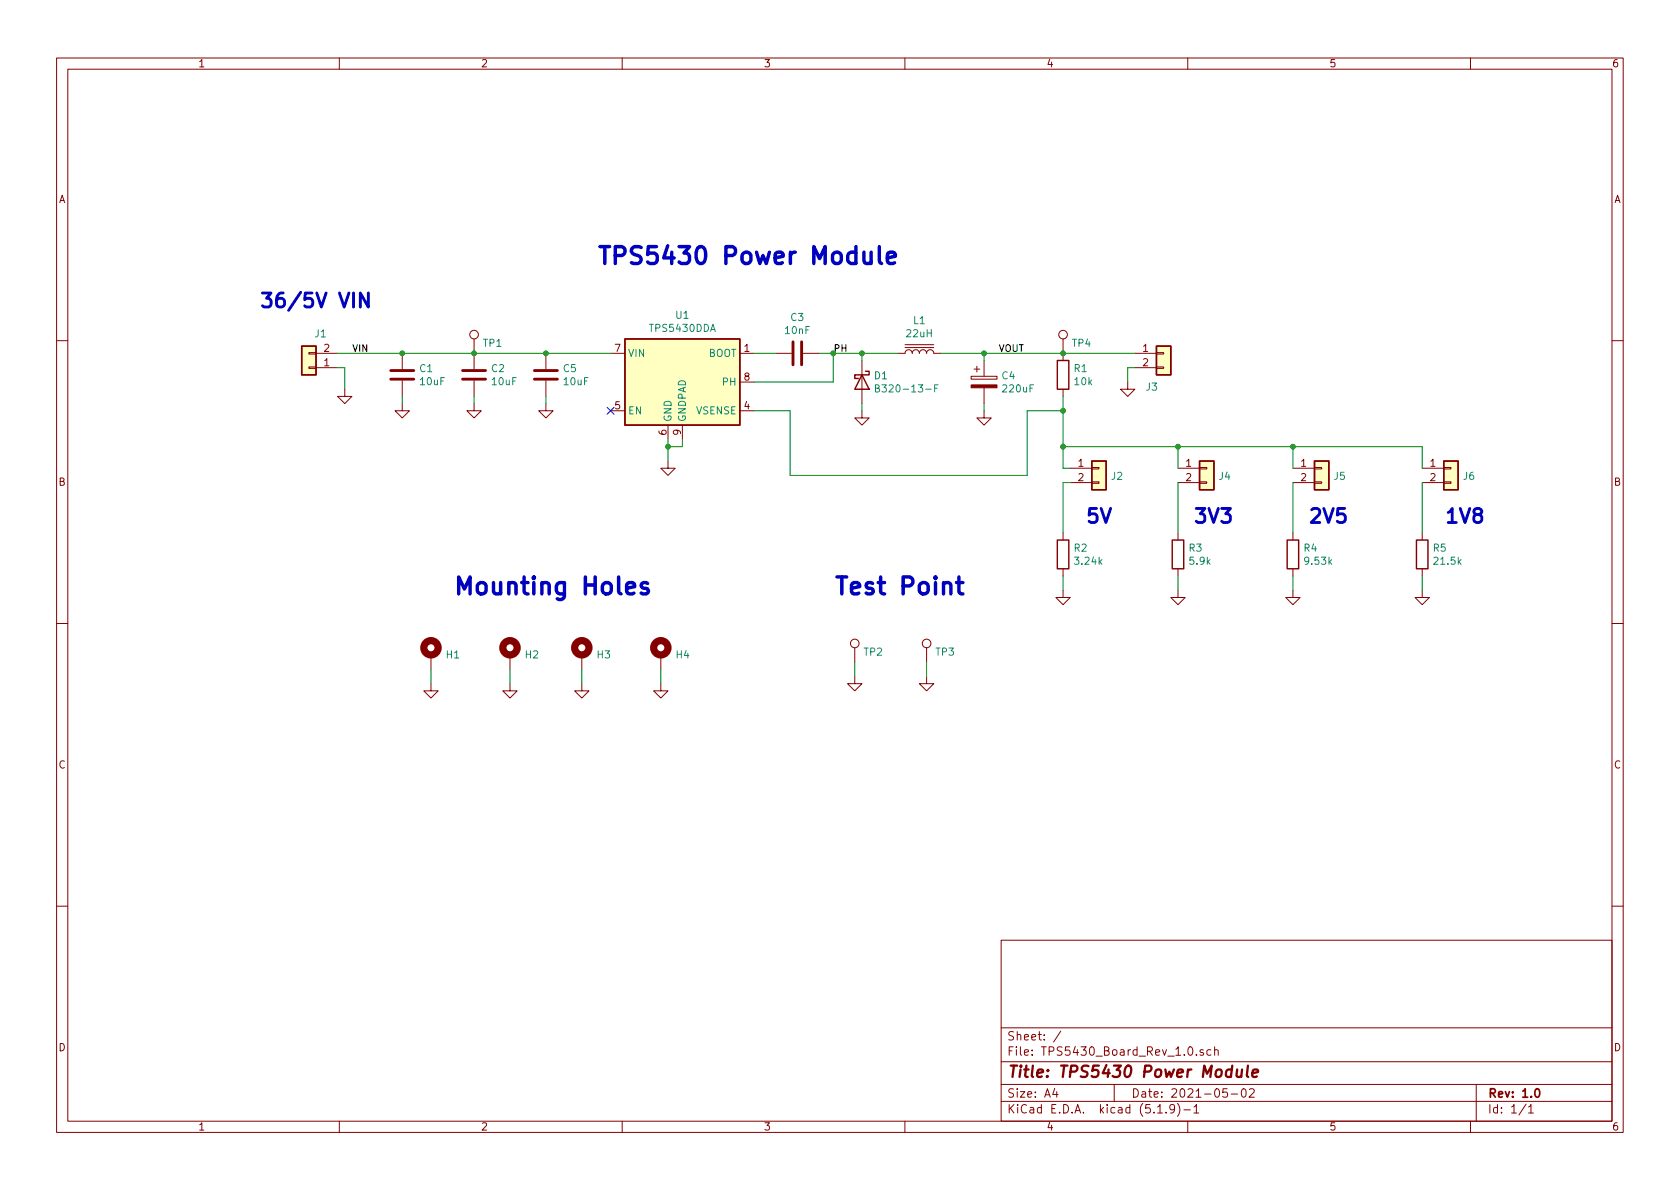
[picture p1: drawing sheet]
EESchema Schematic File Version 4
EELAYER 30 0
EELAYER END
$Descr A4 11693 8268
encoding utf-8
Sheet 1 1
Title "TPS5430 Power Module"
Date "2021-05-02"
Rev "1.0"
Comp ""
Comment1 ""
Comment2 ""
Comment3 ""
Comment4 ""
$EndDescr
Wire Wire Line
	5250 2450 5400 2450
Wire Wire Line
	5700 2450 5800 2450
Wire Wire Line
	6000 2450 6000 2500
Wire Wire Line
	5250 2650 5800 2650
Wire Wire Line
	5800 2650 5800 2450
Connection ~ 5800 2450
Wire Wire Line
	5800 2450 6000 2450
Wire Wire Line
	6000 2450 6250 2450
Connection ~ 6000 2450
Wire Wire Line
	6550 2450 6850 2450
Connection ~ 7400 2450
Wire Wire Line
	7400 2450 7900 2450
Wire Wire Line
	7400 2750 7400 2850
Wire Wire Line
	6850 2500 6850 2450
Connection ~ 6850 2450
Wire Wire Line
	6850 2450 7400 2450
$Comp
L power:GND #PWR08
U 1 1
P 4650 3200
F 0 "#PWR08" H 4650 2950 50  0001 C CNN
F 1 "GND" H 4655 3027 50  0001 C CNN
F 2 "" H 4650 3200 50  0001 C CNN
F 3 "" H 4650 3200 50  0001 C CNN
	1    4650 3200
	1    0    0    -1  
$EndComp
$Comp
L power:GND #PWR010
U 1 1
P 6000 2850
F 0 "#PWR010" H 6000 2600 50  0001 C CNN
F 1 "GND" H 6005 2677 50  0001 C CNN
F 2 "" H 6000 2850 50  0001 C CNN
F 3 "" H 6000 2850 50  0001 C CNN
	1    6000 2850
	1    0    0    -1  
$EndComp
$Comp
L power:GND #PWR012
U 1 1
P 6850 2850
F 0 "#PWR012" H 6850 2600 50  0001 C CNN
F 1 "GND" H 6855 2677 50  0001 C CNN
F 2 "" H 6850 2850 50  0001 C CNN
F 3 "" H 6850 2850 50  0001 C CNN
	1    6850 2850
	1    0    0    -1  
$EndComp
$Comp
L power:GND #PWR013
U 1 1
P 7400 4100
F 0 "#PWR013" H 7400 3850 50  0001 C CNN
F 1 "GND" H 7405 3927 50  0001 C CNN
F 2 "" H 7400 4100 50  0001 C CNN
F 3 "" H 7400 4100 50  0001 C CNN
	1    7400 4100
	1    0    0    -1  
$EndComp
$Comp
L power:GND #PWR014
U 1 1
P 7850 2650
F 0 "#PWR014" H 7850 2400 50  0001 C CNN
F 1 "GND" H 7855 2477 50  0001 C CNN
F 2 "" H 7850 2650 50  0001 C CNN
F 3 "" H 7850 2650 50  0001 C CNN
	1    7850 2650
	1    0    0    -1  
$EndComp
Wire Wire Line
	7900 2550 7850 2550
Wire Wire Line
	7850 2550 7850 2650
Wire Wire Line
	6850 2850 6850 2800
Wire Wire Line
	7400 4100 7400 4000
Wire Wire Line
	6000 2850 6000 2800
Wire Wire Line
	7400 2850 7150 2850
Wire Wire Line
	7150 2850 7150 3300
Wire Wire Line
	7150 3300 5500 3300
Wire Wire Line
	5500 3300 5500 2850
Wire Wire Line
	5500 2850 5250 2850
Wire Wire Line
	4650 3200 4650 3100
Wire Wire Line
	4650 3100 4750 3100
Wire Wire Line
	4750 3100 4750 3050
Wire Wire Line
	4650 3050 4650 3100
Connection ~ 4650 3100
$Comp
L power:GND #PWR015
U 1 1
P 8200 4100
F 0 "#PWR015" H 8200 3850 50  0001 C CNN
F 1 "GND" H 8205 3927 50  0001 C CNN
F 2 "" H 8200 4100 50  0001 C CNN
F 3 "" H 8200 4100 50  0001 C CNN
	1    8200 4100
	1    0    0    -1  
$EndComp
Wire Wire Line
	8200 4100 8200 4000
$Comp
L power:GND #PWR016
U 1 1
P 9000 4100
F 0 "#PWR016" H 9000 3850 50  0001 C CNN
F 1 "GND" H 9005 3927 50  0001 C CNN
F 2 "" H 9000 4100 50  0001 C CNN
F 3 "" H 9000 4100 50  0001 C CNN
	1    9000 4100
	1    0    0    -1  
$EndComp
Wire Wire Line
	9000 4100 9000 4000
$Comp
L power:GND #PWR017
U 1 1
P 9900 4100
F 0 "#PWR017" H 9900 3850 50  0001 C CNN
F 1 "GND" H 9905 3927 50  0001 C CNN
F 2 "" H 9900 4100 50  0001 C CNN
F 3 "" H 9900 4100 50  0001 C CNN
	1    9900 4100
	1    0    0    -1  
$EndComp
Wire Wire Line
	9900 4100 9900 4000
Wire Wire Line
	7400 3250 7450 3250
Connection ~ 7400 2850
Wire Wire Line
	9900 3100 9900 3250
Wire Wire Line
	9000 3250 9000 3100
Wire Wire Line
	8200 3250 8200 3100
Wire Wire Line
	7450 3350 7400 3350
Wire Wire Line
	7400 3350 7400 3700
Wire Wire Line
	8200 3350 8200 3700
Wire Wire Line
	9000 3350 9000 3700
Wire Wire Line
	9900 3350 9900 3700
Text Notes 4150 1850 0    118  ~ 24
TPS5430 Power Module\n
$Comp
L power:GND #PWR02
U 1 1
P 3000 4750
F 0 "#PWR02" H 3000 4500 50  0001 C CNN
F 1 "GND" H 3005 4577 50  0001 C CNN
F 2 "" H 3000 4750 50  0001 C CNN
F 3 "" H 3000 4750 50  0001 C CNN
	1    3000 4750
	1    0    0    -1  
$EndComp
Wire Wire Line
	3000 4750 3000 4650
$Comp
L power:GND #PWR04
U 1 1
P 3550 4750
F 0 "#PWR04" H 3550 4500 50  0001 C CNN
F 1 "GND" H 3555 4577 50  0001 C CNN
F 2 "" H 3550 4750 50  0001 C CNN
F 3 "" H 3550 4750 50  0001 C CNN
	1    3550 4750
	1    0    0    -1  
$EndComp
Wire Wire Line
	3550 4750 3550 4650
$Comp
L power:GND #PWR06
U 1 1
P 4050 4750
F 0 "#PWR06" H 4050 4500 50  0001 C CNN
F 1 "GND" H 4055 4577 50  0001 C CNN
F 2 "" H 4050 4750 50  0001 C CNN
F 3 "" H 4050 4750 50  0001 C CNN
	1    4050 4750
	1    0    0    -1  
$EndComp
Wire Wire Line
	4050 4750 4050 4650
$Comp
L power:GND #PWR07
U 1 1
P 4600 4750
F 0 "#PWR07" H 4600 4500 50  0001 C CNN
F 1 "GND" H 4605 4577 50  0001 C CNN
F 2 "" H 4600 4750 50  0001 C CNN
F 3 "" H 4600 4750 50  0001 C CNN
	1    4600 4750
	1    0    0    -1  
$EndComp
Wire Wire Line
	4600 4750 4600 4650
Text Notes 3150 4150 0    118  ~ 24
Mounting Holes
$Comp
L power:GND #PWR09
U 1 1
P 5950 4700
F 0 "#PWR09" H 5950 4450 50  0001 C CNN
F 1 "GND" H 5955 4527 50  0001 C CNN
F 2 "" H 5950 4700 50  0001 C CNN
F 3 "" H 5950 4700 50  0001 C CNN
	1    5950 4700
	1    0    0    -1  
$EndComp
Wire Wire Line
	5950 4700 5950 4600
$Comp
L power:GND #PWR011
U 1 1
P 6450 4700
F 0 "#PWR011" H 6450 4450 50  0001 C CNN
F 1 "GND" H 6455 4527 50  0001 C CNN
F 2 "" H 6450 4700 50  0001 C CNN
F 3 "" H 6450 4700 50  0001 C CNN
	1    6450 4700
	1    0    0    -1  
$EndComp
Text Notes 5800 4150 0    118  ~ 24
Test Point\n
Text Label 5800 2450 0    47   ~ 0
PH
Text Label 6950 2450 0    47   ~ 0
VOUT
Connection ~ 3300 2450
$Comp
L Device:C C3
U 1 1
P 5550 2450
F 0 "C3" V 5298 2450 50  0000 C CNN
F 1 "10nF" V 5389 2450 50  0000 C CNN
F 2 "Capacitor_SMD:C_0805_2012Metric_Pad1.18x1.45mm_HandSolder" H 5588 2300 50  0001 C CNN
F 3 "https://www.yageo.com/upload/media/product/productsearch/datasheet/mlcc/UPY-GPHC_X7R_6.3V-to-50V_18.pdf" H 5550 2450 50  0001 C CNN
F 4 "CAP CER 10000PF 50V X7R 0805" H 5550 2450 50  0001 C CNN "Description"
F 5 "Yageo" H 5550 2450 50  0001 C CNN "Manufacturer"
F 6 "CC0805KRX7R9BB103" H 5550 2450 50  0001 C CNN "Manufacturer Part Number"
F 7 "Digikey" H 5550 2450 50  0001 C CNN "Supplier"
F 8 "311-1136-1-ND" H 5550 2450 50  0001 C CNN "Supplier Part Number"
F 9 "0805" H 5550 2450 50  0001 C CNN "Package-Case"
F 10 "$0.10000" H 5550 2450 50  0001 C CNN "Price"
	1    5550 2450
	0    1    1    0   
$EndComp
$Comp
L Device:D_Schottky D1
U 1 1
P 6000 2650
F 0 "D1" V 5954 2730 50  0000 L CNN
F 1 "B320-13-F" V 6045 2730 50  0000 L CNN
F 2 "Diode_SMD:D_SMC_Handsoldering" H 6000 2650 50  0001 C CNN
F 3 "https://www.diodes.com/assets/Datasheets/ds30923.pdf" H 6000 2650 50  0001 C CNN
F 4 "DIODE SCHOTTKY 20V 3A SMC" H 6000 2650 50  0001 C CNN "Description"
F 5 "Diodes Incorporated" H 6000 2650 50  0001 C CNN "Manufacturer"
F 6 "B320-13-F" H 6000 2650 50  0001 C CNN "Manufacturer Part Number"
F 7 "Digikey" H 6000 2650 50  0001 C CNN "Supplier"
F 8 "B320-FDICT-ND" H 6000 2650 50  0001 C CNN "Supplier Part Number"
F 9 "SMC" H 6000 2650 50  0001 C CNN "Package-Case"
F 10 "$0.47000" H 6000 2650 50  0001 C CNN "Price"
	1    6000 2650
	0    1    1    0   
$EndComp
$Comp
L Device:L_Core_Iron L1
U 1 1
P 6400 2450
F 0 "L1" V 6625 2450 50  0000 C CNN
F 1 "22uH" V 6534 2450 50  0000 C CNN
F 2 "Inductor_SMD:L_Wuerth_WE-PD-Typ-LS_Handsoldering" H 6400 2450 50  0001 C CNN
F 3 "https://www.we-online.de/katalog/datasheet/7447709220.pdf" H 6400 2450 50  0001 C CNN
F 4 "FIXED IND 22UH 5.3A 28 MOHM SMD" H 6400 2450 50  0001 C CNN "Description"
F 5 "Würth Elektronik" H 6400 2450 50  0001 C CNN "Manufacturer"
F 6 "7447709220" H 6400 2450 50  0001 C CNN "Manufacturer Part Number"
F 7 "Digikey" H 6400 2450 50  0001 C CNN "Supplier"
F 8 "732-1243-1-ND" H 6400 2450 50  0001 C CNN "Supplier Part Number"
F 9 "SMD" H 6400 2450 50  0001 C CNN "Package-Case"
F 10 "$2.41000" H 6400 2450 50  0001 C CNN "Price"
	1    6400 2450
	0    -1   -1   0   
$EndComp
$Comp
L Device:CP C4
U 1 1
P 6850 2650
F 0 "C4" H 6968 2696 50  0000 L CNN
F 1 "220uF" H 6968 2605 50  0000 L CNN
F 2 "Capacitor_SMD:CP_Elec_6.3x5.9" H 6888 2500 50  0001 C CNN
F 3 "https://industrial.panasonic.com/cdbs/www-data/pdf/AAB8000/AAB8000C256.pdf" H 6850 2650 50  0001 C CNN
F 4 "CAP ALUM POLY 330UF 20% 6.3V SMD" H 6850 2650 50  0001 C CNN "Description"
F 5 "Panasonic Electronic Components" H 6850 2650 50  0001 C CNN "Manufacturer"
F 6 "6SVPC330M" H 6850 2650 50  0001 C CNN "Manufacturer Part Number"
F 7 "Digikey" H 6850 2650 50  0001 C CNN "Supplier"
F 8 "P16611CT-ND" H 6850 2650 50  0001 C CNN "Supplier Part Number"
F 9 "SMD" H 6850 2650 50  0001 C CNN "Package-Case"
F 10 "$1.04000" H 6850 2650 50  0001 C CNN "Price"
	1    6850 2650
	1    0    0    -1  
$EndComp
$Comp
L Device:R R1
U 1 1
P 7400 2600
F 0 "R1" H 7470 2646 50  0000 L CNN
F 1 "10k" H 7470 2555 50  0000 L CNN
F 2 "Resistor_SMD:R_0805_2012Metric_Pad1.20x1.40mm_HandSolder" V 7330 2600 50  0001 C CNN
F 3 "https://industrial.panasonic.com/cdbs/www-data/pdf/RDA0000/AOA0000C304.pdf" H 7400 2600 50  0001 C CNN
F 4 "RES SMD 10K OHM 1% 1/8W 0805" H 7400 2600 50  0001 C CNN "Description"
F 5 "Panasonic Electronic Components" H 7400 2600 50  0001 C CNN "Manufacturer"
F 6 "ERJ-6ENF1002V" H 7400 2600 50  0001 C CNN "Manufacturer Part Number"
F 7 "Digikey" H 7400 2600 50  0001 C CNN "Supplier"
F 8 "P10.0KCCT-ND" H 7400 2600 50  0001 C CNN "Supplier Part Number"
F 9 "0805" H 7400 2600 50  0001 C CNN "Package-Case"
F 10 "$0.10000" H 7400 2600 50  0001 C CNN "Price"
	1    7400 2600
	1    0    0    -1  
$EndComp
$Comp
L Device:R R2
U 1 1
P 7400 3850
F 0 "R2" H 7470 3896 50  0000 L CNN
F 1 "3.24k" H 7470 3805 50  0000 L CNN
F 2 "Resistor_SMD:R_0805_2012Metric_Pad1.20x1.40mm_HandSolder" V 7330 3850 50  0001 C CNN
F 3 "https://industrial.panasonic.com/cdbs/www-data/pdf/RDA0000/AOA0000C304.pdf" H 7400 3850 50  0001 C CNN
F 4 "RES SMD 3.24K OHM 1% 1/8W 0805" H 7400 3850 50  0001 C CNN "Description"
F 5 "Panasonic Electronic Components" H 7400 3850 50  0001 C CNN "Manufacturer"
F 6 "ERJ-6ENF3241V" H 7400 3850 50  0001 C CNN "Manufacturer Part Number"
F 7 "Digikey" H 7400 3850 50  0001 C CNN "Supplier"
F 8 "P3.24KCCT-ND" H 7400 3850 50  0001 C CNN "Supplier Part Number"
F 9 "0805" H 7400 3850 50  0001 C CNN "Package-Case"
F 10 "$0.10000" H 7400 3850 50  0001 C CNN "Price"
	1    7400 3850
	1    0    0    -1  
$EndComp
$Comp
L Device:R R3
U 1 1
P 8200 3850
F 0 "R3" H 8270 3896 50  0000 L CNN
F 1 "5.9k" H 8270 3805 50  0000 L CNN
F 2 "Resistor_SMD:R_0805_2012Metric_Pad1.20x1.40mm_HandSolder" V 8130 3850 50  0001 C CNN
F 3 "https://industrial.panasonic.com/cdbs/www-data/pdf/RDA0000/AOA0000C304.pdf" H 8200 3850 50  0001 C CNN
F 4 "RES SMD 5.9K OHM 1% 1/8W 0805" H 8200 3850 50  0001 C CNN "Description"
F 5 "Panasonic Electronic Components" H 8200 3850 50  0001 C CNN "Manufacturer"
F 6 "ERJ-6ENF5901V" H 8200 3850 50  0001 C CNN "Manufacturer Part Number"
F 7 "Digikey" H 8200 3850 50  0001 C CNN "Supplier"
F 8 "P5.90KCCT-ND" H 8200 3850 50  0001 C CNN "Supplier Part Number"
F 9 "0805" H 8200 3850 50  0001 C CNN "Package-Case"
F 10 "$0.10000" H 8200 3850 50  0001 C CNN "Price"
	1    8200 3850
	1    0    0    -1  
$EndComp
$Comp
L Device:R R4
U 1 1
P 9000 3850
F 0 "R4" H 9070 3896 50  0000 L CNN
F 1 "9.53k" H 9070 3805 50  0000 L CNN
F 2 "Resistor_SMD:R_0805_2012Metric_Pad1.20x1.40mm_HandSolder" V 8930 3850 50  0001 C CNN
F 3 "https://industrial.panasonic.com/cdbs/www-data/pdf/RDA0000/AOA0000C304.pdf" H 9000 3850 50  0001 C CNN
F 4 "RES SMD 9.53K OHM 1% 1/8W 0805" H 9000 3850 50  0001 C CNN "Description"
F 5 "Panasonic Electronic Components" H 9000 3850 50  0001 C CNN "Manufacturer"
F 6 "ERJ-6ENF9531V" H 9000 3850 50  0001 C CNN "Manufacturer Part Number"
F 7 "Digikey" H 9000 3850 50  0001 C CNN "Supplier"
F 8 "P9.53KCCT-ND" H 9000 3850 50  0001 C CNN "Supplier Part Number"
F 9 "0805" H 9000 3850 50  0001 C CNN "Package-Case"
F 10 "$0.10000" H 9000 3850 50  0001 C CNN "Price"
	1    9000 3850
	1    0    0    -1  
$EndComp
$Comp
L Device:R R5
U 1 1
P 9900 3850
F 0 "R5" H 9970 3896 50  0000 L CNN
F 1 "21.5k" H 9970 3805 50  0000 L CNN
F 2 "Resistor_SMD:R_0805_2012Metric_Pad1.20x1.40mm_HandSolder" V 9830 3850 50  0001 C CNN
F 3 "https://industrial.panasonic.com/cdbs/www-data/pdf/RDA0000/AOA0000C304.pdf" H 9900 3850 50  0001 C CNN
F 4 "RES SMD 21.5K OHM 1% 1/8W 0805" H 9900 3850 50  0001 C CNN "Description"
F 5 "Panasonic Electronic Components" H 9900 3850 50  0001 C CNN "Manufacturer"
F 6 "ERJ-6ENF2152V" H 9900 3850 50  0001 C CNN "Manufacturer Part Number"
F 7 "Digikey" H 9900 3850 50  0001 C CNN "Supplier"
F 8 "P21.5KCCT-ND" H 9900 3850 50  0001 C CNN "Supplier Part Number"
F 9 "0805" H 9900 3850 50  0001 C CNN "Package-Case"
F 10 "$0.10000" H 9900 3850 50  0001 C CNN "Price"
	1    9900 3850
	1    0    0    -1  
$EndComp
$Comp
L Connector_Generic:Conn_01x02 J2
U 1 1
P 7650 3250
F 0 "J2" H 7730 3196 50  0000 L CNN
F 1 "Conn_01x02" H 7568 3016 50  0001 C CNN
F 2 "Connector_PinHeader_2.54mm:PinHeader_1x02_P2.54mm_Vertical" H 7650 3250 50  0001 C CNN
F 3 "https://cdn.amphenol-icc.com/media/wysiwyg/files/drawing/77311.pdf?__cf_chl_jschl_tk__=78e142599a1a1d0acacccf8d3956d35359e868f6-1618751918-0-ASFMd-OaNVa9A01Am9e4qA5cdH37pTuHlZ8HwGKneeA1rypIKfGnsWvyE2CouQVO14kTznITrkW3VKMe3dJ9vfTmadbXfs_HLNmpn2uWMwmE1ZoCn6GSFyybiXkKu1HlR1_qRqqD9OJc8WUtfFA6GpKyo8AvijZzqTkx6N3i3lTxGntXMA1I-LARbdaHKil289mYXm63_XgdV5ONdzpHQBxqAm20wWE1wcd75s86fhK3XDZARt1KMzt9zoYAtPuk1J0Sfu-YScIayf9pEEVH_mBm9oOpYMt2yqI8ES4eN-uHXmot41b6R2HXg4q4MHTzgSdm49o3vuwVXBsKIujl632abgLBgMYfV1iXKnYCMKzNC7SXIlcHgRnom23hELjevYEu8pUgMsOM8f_kcTGKYRxRFLG34eLX-louaeTZAHaViQfmoPYvUDO6QA7XMX1nVUp_tIPMioaDKc-xvaDLpvg-OIQbNg9fcMb383q4kRf3" H 7650 3250 50  0001 C CNN
F 4 "CONN HEADER VERT 2POS 2.54MM" H 7650 3250 50  0001 C CNN "Description"
F 5 "Amphenol ICC (FCI)" H 7650 3250 50  0001 C CNN "Manufacturer"
F 6 "77311-818-02LF" H 7650 3250 50  0001 C CNN "Manufacturer Part Number"
F 7 "Digikey" H 7650 3250 50  0001 C CNN "Supplier"
F 8 "609-4938-ND" H 7650 3250 50  0001 C CNN "Supplier Part Number"
F 9 "THT" H 7650 3250 50  0001 C CNN "Package-Case"
F 10 "$0.19000" H 7650 3250 50  0001 C CNN "Price"
	1    7650 3250
	1    0    0    -1  
$EndComp
$Comp
L Mechanical:MountingHole_Pad H1
U 1 1
P 3000 4550
F 0 "H1" H 3100 4553 50  0000 L CNN
F 1 "MountingHole_Pad" H 3100 4508 50  0001 L CNN
F 2 "MountingHole:MountingHole_3.2mm_M3_Pad_Via" H 3000 4550 50  0001 C CNN
F 3 "~" H 3000 4550 50  0001 C CNN
	1    3000 4550
	1    0    0    -1  
$EndComp
$Comp
L Mechanical:MountingHole_Pad H2
U 1 1
P 3550 4550
F 0 "H2" H 3650 4553 50  0000 L CNN
F 1 "MountingHole_Pad" H 3650 4508 50  0001 L CNN
F 2 "MountingHole:MountingHole_3.2mm_M3_Pad_Via" H 3550 4550 50  0001 C CNN
F 3 "~" H 3550 4550 50  0001 C CNN
	1    3550 4550
	1    0    0    -1  
$EndComp
$Comp
L Mechanical:MountingHole_Pad H3
U 1 1
P 4050 4550
F 0 "H3" H 4150 4553 50  0000 L CNN
F 1 "MountingHole_Pad" H 4150 4508 50  0001 L CNN
F 2 "MountingHole:MountingHole_3.2mm_M3_Pad_Via" H 4050 4550 50  0001 C CNN
F 3 "~" H 4050 4550 50  0001 C CNN
	1    4050 4550
	1    0    0    -1  
$EndComp
$Comp
L Mechanical:MountingHole_Pad H4
U 1 1
P 4600 4550
F 0 "H4" H 4700 4553 50  0000 L CNN
F 1 "MountingHole_Pad" H 4700 4508 50  0001 L CNN
F 2 "MountingHole:MountingHole_3.2mm_M3_Pad_Via" H 4600 4550 50  0001 C CNN
F 3 "~" H 4600 4550 50  0001 C CNN
	1    4600 4550
	1    0    0    -1  
$EndComp
$Comp
L Connector:TestPoint TP2
U 1 1
P 5950 4600
F 0 "TP2" H 6008 4672 50  0000 L CNN
F 1 "TestPoint" H 6008 4627 50  0001 L CNN
F 2 "TestPoint:TestPoint_THTPad_2.5x2.5mm_Drill1.2mm" H 6150 4600 50  0001 C CNN
F 3 "https://www.keyelco.com/userAssets/file/M65p56.pdf" H 6150 4600 50  0001 C CNN
F 4 "PC TEST POINT MINIATURE BLACK" H 5950 4600 50  0001 C CNN "Description"
F 5 "Keystone Electronics" H 5950 4600 50  0001 C CNN "Manufacturer"
F 6 "5001" H 5950 4600 50  0001 C CNN "Manufacturer Part Number"
F 7 "Digikey" H 5950 4600 50  0001 C CNN "Supplier"
F 8 "36-5001-ND" H 5950 4600 50  0001 C CNN "Supplier Part Number"
F 9 "THT" H 5950 4600 50  0001 C CNN "Package-Case"
F 10 "$0.42000" H 5950 4600 50  0001 C CNN "Price"
	1    5950 4600
	1    0    0    -1  
$EndComp
Text Label 2450 2450 0    47   ~ 0
VIN
Wire Wire Line
	2400 2700 2400 2550
Wire Wire Line
	2350 2450 2800 2450
$Comp
L power:GND #PWR01
U 1 1
P 2400 2700
F 0 "#PWR01" H 2400 2450 50  0001 C CNN
F 1 "GND" H 2405 2527 50  0001 C CNN
F 2 "" H 2400 2700 50  0001 C CNN
F 3 "" H 2400 2700 50  0001 C CNN
	1    2400 2700
	1    0    0    -1  
$EndComp
Wire Wire Line
	2400 2550 2350 2550
$Comp
L Connector_Generic:Conn_01x02 J1
U 1 1
P 2150 2550
F 0 "J1" H 2068 2317 50  0000 C CNN
F 1 "Conn_01x02" H 2068 2316 50  0001 C CNN
F 2 "TerminalBlock_Phoenix:TerminalBlock_Phoenix_MPT-0,5-2-2.54_1x02_P2.54mm_Horizontal" H 2150 2550 50  0001 C CNN
F 3 "www.on-shore.com/wp-content/uploads/OSTVNXXA150.pdf" H 2150 2550 50  0001 C CNN
F 4 "TERM BLK 2P SIDE ENT 2.54MM PCB" H 2150 2550 50  0001 C CNN "Description"
F 5 "On Shore Technology Inc." H 2150 2550 50  0001 C CNN "Manufacturer"
F 6 "OSTVN02A150" H 2150 2550 50  0001 C CNN "Manufacturer Part Number"
F 7 "Digikey" H 2150 2550 50  0001 C CNN "Supplier"
F 8 "ED10561-ND" H 2150 2550 50  0001 C CNN "Supplier Part Number"
F 9 "THT" H 2150 2550 50  0001 C CNN "Package-Case"
F 10 "$0.92000" H 2150 2550 50  0001 C CNN "Price"
	1    2150 2550
	-1   0    0    1   
$EndComp
$Comp
L power:GND #PWR03
U 1 1
P 2800 2800
F 0 "#PWR03" H 2800 2550 50  0001 C CNN
F 1 "GND" H 2805 2627 50  0001 C CNN
F 2 "" H 2800 2800 50  0001 C CNN
F 3 "" H 2800 2800 50  0001 C CNN
	1    2800 2800
	1    0    0    -1  
$EndComp
Wire Wire Line
	2800 2800 2800 2750
Wire Wire Line
	3300 2450 2800 2450
Connection ~ 2800 2450
$Comp
L Device:C C1
U 1 1
P 2800 2600
F 0 "C1" H 2915 2646 50  0000 L CNN
F 1 "10uF" H 2915 2555 50  0000 L CNN
F 2 "Capacitor_SMD:C_1210_3225Metric_Pad1.33x2.70mm_HandSolder" H 2838 2450 50  0001 C CNN
F 3 "https://product.tdk.com/en/system/files?file=dam/doc/product/capacitor/ceramic/mlcc/catalog/mlcc_commercial_general_en.pdf" H 2800 2600 50  0001 C CNN
F 4 "CAP CER 10UF 50V X7R 1210" H 2800 2600 50  0001 C CNN "Description"
F 5 "TDK Corporation" H 2800 2600 50  0001 C CNN "Manufacturer"
F 6 "C3225X7R1H106M250AC" H 2800 2600 50  0001 C CNN "Manufacturer Part Number"
F 7 "Digikey" H 2800 2600 50  0001 C CNN "Supplier"
F 8 "445-14933-1-ND" H 2800 2600 50  0001 C CNN "Supplier Part Number"
F 9 "1210" H 2800 2600 50  0001 C CNN "Package-Case"
F 10 "$0.98000" H 2800 2600 50  0001 C CNN "Price"
	1    2800 2600
	1    0    0    -1  
$EndComp
$Comp
L power:GND #PWR05
U 1 1
P 3300 2800
F 0 "#PWR05" H 3300 2550 50  0001 C CNN
F 1 "GND" H 3305 2627 50  0001 C CNN
F 2 "" H 3300 2800 50  0001 C CNN
F 3 "" H 3300 2800 50  0001 C CNN
	1    3300 2800
	1    0    0    -1  
$EndComp
Wire Wire Line
	3300 2800 3300 2750
$Comp
L Device:C C2
U 1 1
P 3300 2600
F 0 "C2" H 3415 2646 50  0000 L CNN
F 1 "10uF" H 3415 2555 50  0000 L CNN
F 2 "Capacitor_SMD:C_1210_3225Metric_Pad1.33x2.70mm_HandSolder" H 3338 2450 50  0001 C CNN
F 3 "https://product.tdk.com/en/system/files?file=dam/doc/product/capacitor/ceramic/mlcc/catalog/mlcc_commercial_general_en.pdf" H 3300 2600 50  0001 C CNN
F 4 "CAP CER 10UF 50V X7R 1210" H 3300 2600 50  0001 C CNN "Description"
F 5 "TDK Corporation" H 3300 2600 50  0001 C CNN "Manufacturer"
F 6 "C3225X7R1H106M250AC" H 3300 2600 50  0001 C CNN "Manufacturer Part Number"
F 7 "Digikey" H 3300 2600 50  0001 C CNN "Supplier"
F 8 "445-14933-1-ND" H 3300 2600 50  0001 C CNN "Supplier Part Number"
F 9 "1210" H 3300 2600 50  0001 C CNN "Package-Case"
F 10 "$0.98000" H 3300 2600 50  0001 C CNN "Price"
	1    3300 2600
	1    0    0    -1  
$EndComp
$Comp
L power:GND #PWR018
U 1 1
P 3800 2800
F 0 "#PWR018" H 3800 2550 50  0001 C CNN
F 1 "GND" H 3805 2627 50  0001 C CNN
F 2 "" H 3800 2800 50  0001 C CNN
F 3 "" H 3800 2800 50  0001 C CNN
	1    3800 2800
	1    0    0    -1  
$EndComp
Wire Wire Line
	3800 2800 3800 2750
$Comp
L Device:C C5
U 1 1
P 3800 2600
F 0 "C5" H 3915 2646 50  0000 L CNN
F 1 "10uF" H 3915 2555 50  0000 L CNN
F 2 "Capacitor_SMD:C_1210_3225Metric_Pad1.33x2.70mm_HandSolder" H 3838 2450 50  0001 C CNN
F 3 "https://product.tdk.com/en/system/files?file=dam/doc/product/capacitor/ceramic/mlcc/catalog/mlcc_commercial_general_en.pdf" H 3800 2600 50  0001 C CNN
F 4 "CAP CER 10UF 50V X7R 1210" H 3800 2600 50  0001 C CNN "Description"
F 5 "TDK Corporation" H 3800 2600 50  0001 C CNN "Manufacturer"
F 6 "C3225X7R1H106M250AC" H 3800 2600 50  0001 C CNN "Manufacturer Part Number"
F 7 "Digikey" H 3800 2600 50  0001 C CNN "Supplier"
F 8 "445-14933-1-ND" H 3800 2600 50  0001 C CNN "Supplier Part Number"
F 9 "1210" H 3800 2600 50  0001 C CNN "Package-Case"
F 10 "$0.98000" H 3800 2600 50  0001 C CNN "Price"
	1    3800 2600
	1    0    0    -1  
$EndComp
$Comp
L Regulator_Switching:TPS5430DDA U1
U 1 1
P 4750 2650
F 0 "U1" H 4750 3117 50  0000 C CNN
F 1 "TPS5430DDA" H 4750 3026 50  0000 C CNN
F 2 "Package_SO:TI_SO-PowerPAD-8_ThermalVias" H 4800 2300 50  0001 L CIN
F 3 "http://www.ti.com/lit/ds/symlink/tps5430.pdf" H 4750 2650 50  0001 C CNN
F 4 "IC REG BUCK ADJUSTABLE 3A 8SOPWR" H 4750 2650 50  0001 C CNN "Description"
F 5 "Texas Instruments" H 4750 2650 50  0001 C CNN "Manufacturer"
F 6 "TPS5430DDAR" H 4750 2650 50  0001 C CNN "Manufacturer Part Number"
F 7 "Digikey" H 4750 2650 50  0001 C CNN "Supplier"
F 8 "296-26988-1-ND" H 4750 2650 50  0001 C CNN "Supplier Part Number"
F 9 "8SOPWR" H 4750 2650 50  0001 C CNN "Package-Case"
F 10 "$4.08000" H 4750 2650 50  0001 C CNN "Price"
	1    4750 2650
	1    0    0    -1  
$EndComp
$Comp
L Connector_Generic:Conn_01x02 J6
U 1 1
P 10100 3250
F 0 "J6" H 10180 3196 50  0000 L CNN
F 1 "Conn_01x02" H 10018 3016 50  0001 C CNN
F 2 "Connector_PinHeader_2.54mm:PinHeader_1x02_P2.54mm_Vertical" H 10100 3250 50  0001 C CNN
F 3 "https://cdn.amphenol-icc.com/media/wysiwyg/files/drawing/77311.pdf?__cf_chl_jschl_tk__=78e142599a1a1d0acacccf8d3956d35359e868f6-1618751918-0-ASFMd-OaNVa9A01Am9e4qA5cdH37pTuHlZ8HwGKneeA1rypIKfGnsWvyE2CouQVO14kTznITrkW3VKMe3dJ9vfTmadbXfs_HLNmpn2uWMwmE1ZoCn6GSFyybiXkKu1HlR1_qRqqD9OJc8WUtfFA6GpKyo8AvijZzqTkx6N3i3lTxGntXMA1I-LARbdaHKil289mYXm63_XgdV5ONdzpHQBxqAm20wWE1wcd75s86fhK3XDZARt1KMzt9zoYAtPuk1J0Sfu-YScIayf9pEEVH_mBm9oOpYMt2yqI8ES4eN-uHXmot41b6R2HXg4q4MHTzgSdm49o3vuwVXBsKIujl632abgLBgMYfV1iXKnYCMKzNC7SXIlcHgRnom23hELjevYEu8pUgMsOM8f_kcTGKYRxRFLG34eLX-louaeTZAHaViQfmoPYvUDO6QA7XMX1nVUp_tIPMioaDKc-xvaDLpvg-OIQbNg9fcMb383q4kRf3" H 10100 3250 50  0001 C CNN
F 4 "CONN HEADER VERT 2POS 2.54MM" H 10100 3250 50  0001 C CNN "Description"
F 5 "Amphenol ICC (FCI)" H 10100 3250 50  0001 C CNN "Manufacturer"
F 6 "77311-818-02LF" H 10100 3250 50  0001 C CNN "Manufacturer Part Number"
F 7 "Digikey" H 10100 3250 50  0001 C CNN "Supplier"
F 8 "609-4938-ND" H 10100 3250 50  0001 C CNN "Supplier Part Number"
F 9 "THT" H 10100 3250 50  0001 C CNN "Package-Case"
F 10 "$0.19000" H 10100 3250 50  0001 C CNN "Price"
	1    10100 3250
	1    0    0    -1  
$EndComp
$Comp
L Connector_Generic:Conn_01x02 J4
U 1 1
P 8400 3250
F 0 "J4" H 8480 3196 50  0000 L CNN
F 1 "Conn_01x02" H 8318 3016 50  0001 C CNN
F 2 "Connector_PinHeader_2.54mm:PinHeader_1x02_P2.54mm_Vertical" H 8400 3250 50  0001 C CNN
F 3 "https://cdn.amphenol-icc.com/media/wysiwyg/files/drawing/77311.pdf?__cf_chl_jschl_tk__=78e142599a1a1d0acacccf8d3956d35359e868f6-1618751918-0-ASFMd-OaNVa9A01Am9e4qA5cdH37pTuHlZ8HwGKneeA1rypIKfGnsWvyE2CouQVO14kTznITrkW3VKMe3dJ9vfTmadbXfs_HLNmpn2uWMwmE1ZoCn6GSFyybiXkKu1HlR1_qRqqD9OJc8WUtfFA6GpKyo8AvijZzqTkx6N3i3lTxGntXMA1I-LARbdaHKil289mYXm63_XgdV5ONdzpHQBxqAm20wWE1wcd75s86fhK3XDZARt1KMzt9zoYAtPuk1J0Sfu-YScIayf9pEEVH_mBm9oOpYMt2yqI8ES4eN-uHXmot41b6R2HXg4q4MHTzgSdm49o3vuwVXBsKIujl632abgLBgMYfV1iXKnYCMKzNC7SXIlcHgRnom23hELjevYEu8pUgMsOM8f_kcTGKYRxRFLG34eLX-louaeTZAHaViQfmoPYvUDO6QA7XMX1nVUp_tIPMioaDKc-xvaDLpvg-OIQbNg9fcMb383q4kRf3" H 8400 3250 50  0001 C CNN
F 4 "CONN HEADER VERT 2POS 2.54MM" H 8400 3250 50  0001 C CNN "Description"
F 5 "Amphenol ICC (FCI)" H 8400 3250 50  0001 C CNN "Manufacturer"
F 6 "77311-818-02LF" H 8400 3250 50  0001 C CNN "Manufacturer Part Number"
F 7 "Digikey" H 8400 3250 50  0001 C CNN "Supplier"
F 8 "609-4938-ND" H 8400 3250 50  0001 C CNN "Supplier Part Number"
F 9 "THT" H 8400 3250 50  0001 C CNN "Package-Case"
F 10 "$0.19000" H 8400 3250 50  0001 C CNN "Price"
	1    8400 3250
	1    0    0    -1  
$EndComp
$Comp
L Connector_Generic:Conn_01x02 J5
U 1 1
P 9200 3250
F 0 "J5" H 9280 3196 50  0000 L CNN
F 1 "Conn_01x02" H 9118 3016 50  0001 C CNN
F 2 "Connector_PinHeader_2.54mm:PinHeader_1x02_P2.54mm_Vertical" H 9200 3250 50  0001 C CNN
F 3 "https://cdn.amphenol-icc.com/media/wysiwyg/files/drawing/77311.pdf?__cf_chl_jschl_tk__=78e142599a1a1d0acacccf8d3956d35359e868f6-1618751918-0-ASFMd-OaNVa9A01Am9e4qA5cdH37pTuHlZ8HwGKneeA1rypIKfGnsWvyE2CouQVO14kTznITrkW3VKMe3dJ9vfTmadbXfs_HLNmpn2uWMwmE1ZoCn6GSFyybiXkKu1HlR1_qRqqD9OJc8WUtfFA6GpKyo8AvijZzqTkx6N3i3lTxGntXMA1I-LARbdaHKil289mYXm63_XgdV5ONdzpHQBxqAm20wWE1wcd75s86fhK3XDZARt1KMzt9zoYAtPuk1J0Sfu-YScIayf9pEEVH_mBm9oOpYMt2yqI8ES4eN-uHXmot41b6R2HXg4q4MHTzgSdm49o3vuwVXBsKIujl632abgLBgMYfV1iXKnYCMKzNC7SXIlcHgRnom23hELjevYEu8pUgMsOM8f_kcTGKYRxRFLG34eLX-louaeTZAHaViQfmoPYvUDO6QA7XMX1nVUp_tIPMioaDKc-xvaDLpvg-OIQbNg9fcMb383q4kRf3" H 9200 3250 50  0001 C CNN
F 4 "CONN HEADER VERT 2POS 2.54MM" H 9200 3250 50  0001 C CNN "Description"
F 5 "Amphenol ICC (FCI)" H 9200 3250 50  0001 C CNN "Manufacturer"
F 6 "77311-818-02LF" H 9200 3250 50  0001 C CNN "Manufacturer Part Number"
F 7 "Digikey" H 9200 3250 50  0001 C CNN "Supplier"
F 8 "609-4938-ND" H 9200 3250 50  0001 C CNN "Supplier Part Number"
F 9 "THT" H 9200 3250 50  0001 C CNN "Package-Case"
F 10 "$0.19000" H 9200 3250 50  0001 C CNN "Price"
	1    9200 3250
	1    0    0    -1  
$EndComp
$Comp
L Connector_Generic:Conn_01x02 J3
U 1 1
P 8100 2450
F 0 "J3" H 8018 2217 50  0000 C CNN
F 1 "Conn_01x02" H 8018 2216 50  0001 C CNN
F 2 "TerminalBlock_Phoenix:TerminalBlock_Phoenix_MPT-0,5-2-2.54_1x02_P2.54mm_Horizontal" H 8100 2450 50  0001 C CNN
F 3 "www.on-shore.com/wp-content/uploads/OSTVNXXA150.pdf" H 8100 2450 50  0001 C CNN
F 4 "TERM BLK 2P SIDE ENT 2.54MM PCB" H 8100 2450 50  0001 C CNN "Description"
F 5 "On Shore Technology Inc." H 8100 2450 50  0001 C CNN "Manufacturer"
F 6 "OSTVN02A150" H 8100 2450 50  0001 C CNN "Manufacturer Part Number"
F 7 "Digikey" H 8100 2450 50  0001 C CNN "Supplier"
F 8 "ED10561-ND" H 8100 2450 50  0001 C CNN "Supplier Part Number"
F 9 "THT" H 8100 2450 50  0001 C CNN "Package-Case"
F 10 "$0.92000" H 8100 2450 50  0001 C CNN "Price"
	1    8100 2450
	1    0    0    -1  
$EndComp
Wire Wire Line
	6450 4700 6450 4600
$Comp
L Connector:TestPoint TP3
U 1 1
P 6450 4600
F 0 "TP3" H 6508 4672 50  0000 L CNN
F 1 "TestPoint" H 6508 4627 50  0001 L CNN
F 2 "TestPoint:TestPoint_THTPad_2.5x2.5mm_Drill1.2mm" H 6650 4600 50  0001 C CNN
F 3 "https://www.keyelco.com/userAssets/file/M65p56.pdf" H 6650 4600 50  0001 C CNN
F 4 "PC TEST POINT MINIATURE BLACK" H 6450 4600 50  0001 C CNN "Description"
F 5 "Keystone Electronics" H 6450 4600 50  0001 C CNN "Manufacturer"
F 6 "5001" H 6450 4600 50  0001 C CNN "Manufacturer Part Number"
F 7 "Digikey" H 6450 4600 50  0001 C CNN "Supplier"
F 8 "36-5001-ND" H 6450 4600 50  0001 C CNN "Supplier Part Number"
F 9 "THT" H 6450 4600 50  0001 C CNN "Package-Case"
F 10 "$0.42000" H 6450 4600 50  0001 C CNN "Price"
	1    6450 4600
	1    0    0    -1  
$EndComp
$Comp
L Connector:TestPoint TP1
U 1 1
P 3300 2450
F 0 "TP1" H 3358 2522 50  0000 L CNN
F 1 "TestPoint" H 3358 2477 50  0001 L CNN
F 2 "TestPoint:TestPoint_THTPad_2.5x2.5mm_Drill1.2mm" H 3500 2450 50  0001 C CNN
F 3 "https://www.keyelco.com/userAssets/file/M65p56.pdf" H 3500 2450 50  0001 C CNN
F 4 "PC TEST POINT MINIATURE RED" H 3300 2450 50  0001 C CNN "Description"
F 5 "Keystone Electronics" H 3300 2450 50  0001 C CNN "Manufacturer"
F 6 "5000" H 3300 2450 50  0001 C CNN "Manufacturer Part Number"
F 7 "Digikey" H 3300 2450 50  0001 C CNN "Supplier"
F 8 "36-5000-ND" H 3300 2450 50  0001 C CNN "Supplier Part Number"
F 9 "THT" H 3300 2450 50  0001 C CNN "Package-Case"
F 10 "$0.42000" H 3300 2450 50  0001 C CNN "Price"
	1    3300 2450
	1    0    0    -1  
$EndComp
NoConn ~ 4250 2850
Wire Wire Line
	3300 2450 3800 2450
Connection ~ 3800 2450
Wire Wire Line
	3800 2450 4250 2450
$Comp
L Connector:TestPoint TP4
U 1 1
P 7400 2450
F 0 "TP4" H 7458 2522 50  0000 L CNN
F 1 "TestPoint" H 7458 2477 50  0001 L CNN
F 2 "TestPoint:TestPoint_THTPad_2.5x2.5mm_Drill1.2mm" H 7600 2450 50  0001 C CNN
F 3 "https://www.keyelco.com/userAssets/file/M65p56.pdf" H 7600 2450 50  0001 C CNN
F 4 "PC TEST POINT MINIATURE RED" H 7400 2450 50  0001 C CNN "Description"
F 5 "Keystone Electronics" H 7400 2450 50  0001 C CNN "Manufacturer"
F 6 "5000" H 7400 2450 50  0001 C CNN "Manufacturer Part Number"
F 7 "Digikey" H 7400 2450 50  0001 C CNN "Supplier"
F 8 "36-5000-ND" H 7400 2450 50  0001 C CNN "Supplier Part Number"
F 9 "THT" H 7400 2450 50  0001 C CNN "Package-Case"
F 10 "$0.42000" H 7400 2450 50  0001 C CNN "Price"
	1    7400 2450
	1    0    0    -1  
$EndComp
Wire Wire Line
	7400 2850 7400 3100
Wire Wire Line
	7400 3100 8200 3100
Connection ~ 7400 3100
Wire Wire Line
	7400 3100 7400 3250
Wire Wire Line
	8200 3100 9000 3100
Connection ~ 8200 3100
Wire Wire Line
	9000 3100 9900 3100
Connection ~ 9000 3100
Text Notes 7550 3650 0    98   ~ 20
5V
Text Notes 8300 3650 0    98   ~ 20
3V3\n
Text Notes 9100 3650 0    98   ~ 20
2V5
Text Notes 10050 3650 0    98   ~ 20
1V8
Text Notes 1800 2150 0    98   ~ 20
36/5V VIN\n
$EndSCHEMATC
